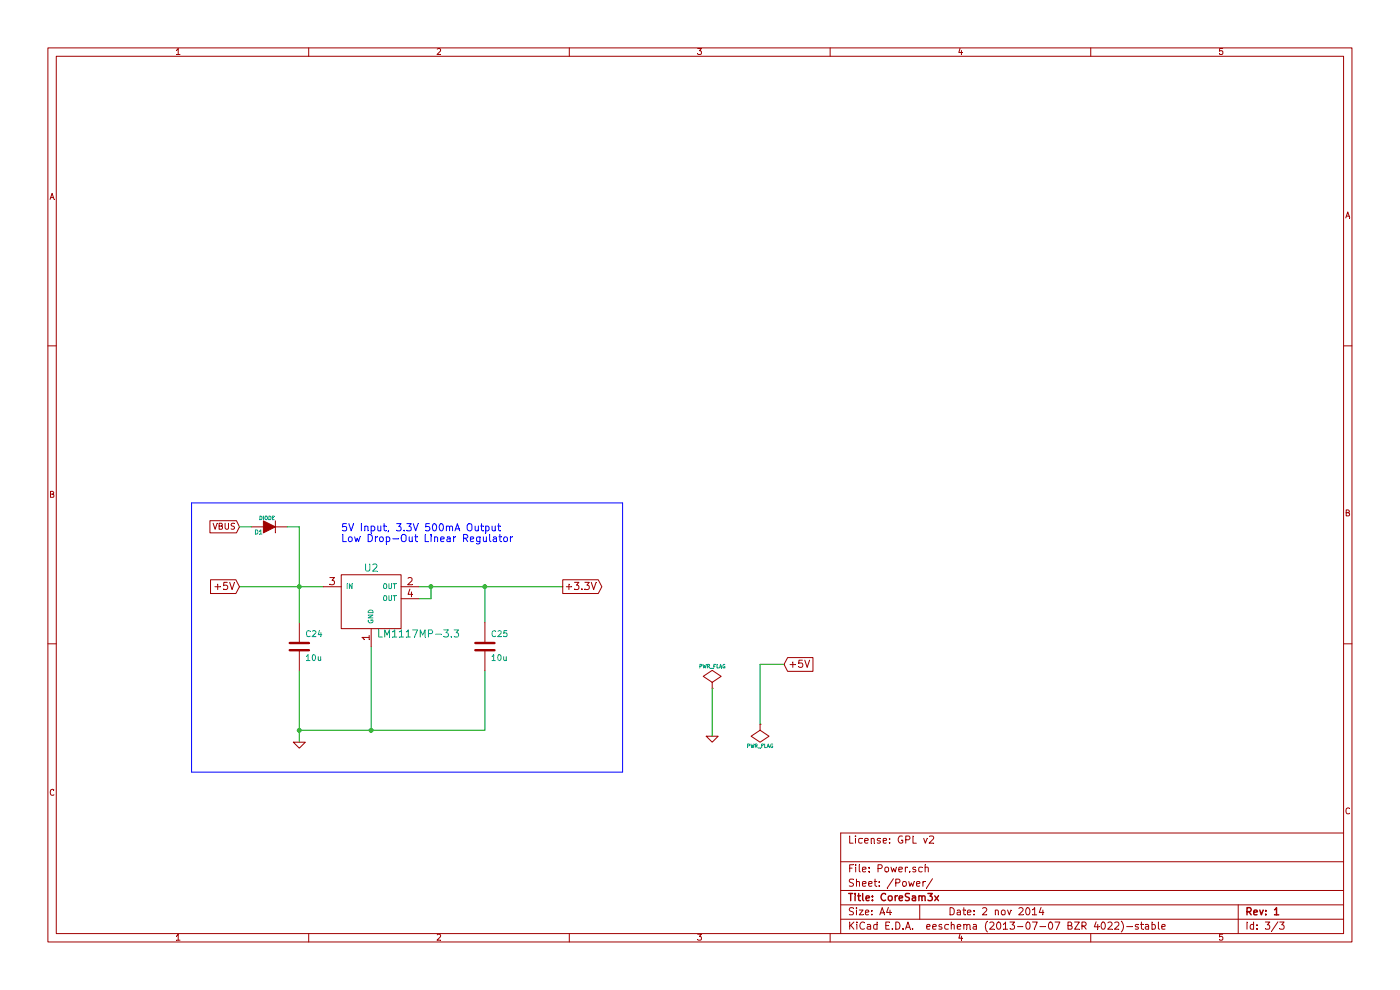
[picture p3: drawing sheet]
EESchema Schematic File Version 2
LIBS:power
LIBS:FE
LIBS:device
LIBS:transistors
LIBS:conn
LIBS:linear
LIBS:regul
LIBS:74xx
LIBS:cmos4000
LIBS:adc-dac
LIBS:memory
LIBS:xilinx
LIBS:special
LIBS:microcontrollers
LIBS:dsp
LIBS:microchip
LIBS:analog_switches
LIBS:motorola
LIBS:texas
LIBS:intel
LIBS:audio
LIBS:interface
LIBS:digital-audio
LIBS:philips
LIBS:display
LIBS:cypress
LIBS:siliconi
LIBS:opto
LIBS:atmel
LIBS:contrib
LIBS:valves
LIBS:RMC
LIBS:opendous
LIBS:w_opto
LIBS:CoreSam3x-cache
EELAYER 27 0
EELAYER END
$Descr A4 11693 8268
encoding utf-8
Sheet 3 3
Title "CoreSam3x"
Date "2 nov 2014"
Rev "1"
Comp ""
Comment1 "License: GPL v2"
Comment2 ""
Comment3 ""
Comment4 ""
$EndDescr
Wire Wire Line
	2500 5600 2500 6200
Wire Notes Line
	1600 4200 5200 4200
Wire Wire Line
	3500 4900 4700 4900
Wire Wire Line
	2500 6100 4050 6100
Connection ~ 4050 4900
Connection ~ 3100 6100
Wire Wire Line
	3100 6100 3100 5400
Wire Wire Line
	4050 6100 4050 5600
Wire Notes Line
	1600 4200 1600 6450
Wire Wire Line
	4050 4900 4050 5200
Wire Notes Line
	5200 4200 5200 6450
Wire Wire Line
	2000 4900 2700 4900
Wire Notes Line
	5200 6450 1600 6450
Wire Wire Line
	3500 5000 3600 5000
Wire Wire Line
	3600 5000 3600 4900
Connection ~ 3600 4900
$Comp
L LM1117MP-3.3 U2
U 1 1
P 3100 5050
F 0 "U2" H 3100 5350 60  0000 C CNN
F 1 "LM1117MP-3.3" H 3150 4800 60  0000 L CNN
F 2 "" H 3100 5050 60  0001 C CNN
F 3 "" H 3100 5050 60  0001 C CNN
	1    3100 5050
	1    0    0    -1  
$EndComp
Text Notes 2850 4450 0    60   ~ 0
5V Input, 3.3V 500mA Output\nLow Drop-Out Linear Regulator
Text GLabel 4700 4900 2    60   Output ~ 0
+3.3V
Text GLabel 2000 4900 0    60   Input ~ 0
+5V
$Comp
L C C25
U 1 1
P 4050 5400
F 0 "C25" H 4100 5500 50  0000 L CNN
F 1 "10u" H 4100 5300 50  0000 L CNN
F 2 "" H 4050 5400 60  0001 C CNN
F 3 "" H 4050 5400 60  0001 C CNN
	1    4050 5400
	1    0    0    -1  
$EndComp
$Comp
L GND #PWR017
U 1 1
P 2500 6200
F 0 "#PWR017" H 2500 6200 30  0001 C CNN
F 1 "GND" H 2500 6130 30  0001 C CNN
F 2 "" H 2500 6200 60  0001 C CNN
F 3 "" H 2500 6200 60  0001 C CNN
	1    2500 6200
	1    0    0    -1  
$EndComp
$Comp
L C C24
U 1 1
P 2500 5400
F 0 "C24" H 2550 5500 50  0000 L CNN
F 1 "10u" H 2550 5300 50  0000 L CNN
F 2 "" H 2500 5400 60  0001 C CNN
F 3 "" H 2500 5400 60  0001 C CNN
	1    2500 5400
	1    0    0    -1  
$EndComp
Connection ~ 2500 6100
Wire Wire Line
	2500 4400 2500 5200
Connection ~ 2500 4900
$Comp
L PWR_FLAG #FLG018
U 1 1
P 5950 5750
F 0 "#FLG018" H 5950 5845 30  0001 C CNN
F 1 "PWR_FLAG" H 5950 5930 30  0000 C CNN
F 2 "" H 5950 5750 60  0000 C CNN
F 3 "" H 5950 5750 60  0000 C CNN
	1    5950 5750
	1    0    0    -1  
$EndComp
$Comp
L GND #PWR019
U 1 1
P 5950 6150
F 0 "#PWR019" H 5950 6150 30  0001 C CNN
F 1 "GND" H 5950 6080 30  0001 C CNN
F 2 "" H 5950 6150 60  0001 C CNN
F 3 "" H 5950 6150 60  0001 C CNN
	1    5950 6150
	1    0    0    -1  
$EndComp
Wire Wire Line
	5950 5750 5950 6150
Text GLabel 2000 4400 0    50   Input ~ 0
VBUS
$Comp
L DIODE D1
U 1 1
P 2250 4400
F 0 "D1" H 2160 4350 35  0000 C CNN
F 1 "DIODE" H 2230 4470 30  0000 C CNN
F 2 "" H 2250 4400 60  0000 C CNN
F 3 "" H 2250 4400 60  0000 C CNN
	1    2250 4400
	1    0    0    -1  
$EndComp
Wire Wire Line
	2400 4400 2500 4400
Wire Wire Line
	2100 4400 2000 4400
Text GLabel 6550 5550 2    60   Input ~ 0
+5V
$Comp
L PWR_FLAG #FLG020
U 1 1
P 6350 6050
F 0 "#FLG020" H 6350 6145 30  0001 C CNN
F 1 "PWR_FLAG" H 6350 6230 30  0000 C CNN
F 2 "" H 6350 6050 60  0000 C CNN
F 3 "" H 6350 6050 60  0000 C CNN
	1    6350 6050
	-1   0    0    1   
$EndComp
Wire Wire Line
	6350 6050 6350 5550
Wire Wire Line
	6350 5550 6550 5550
$EndSCHEMATC
